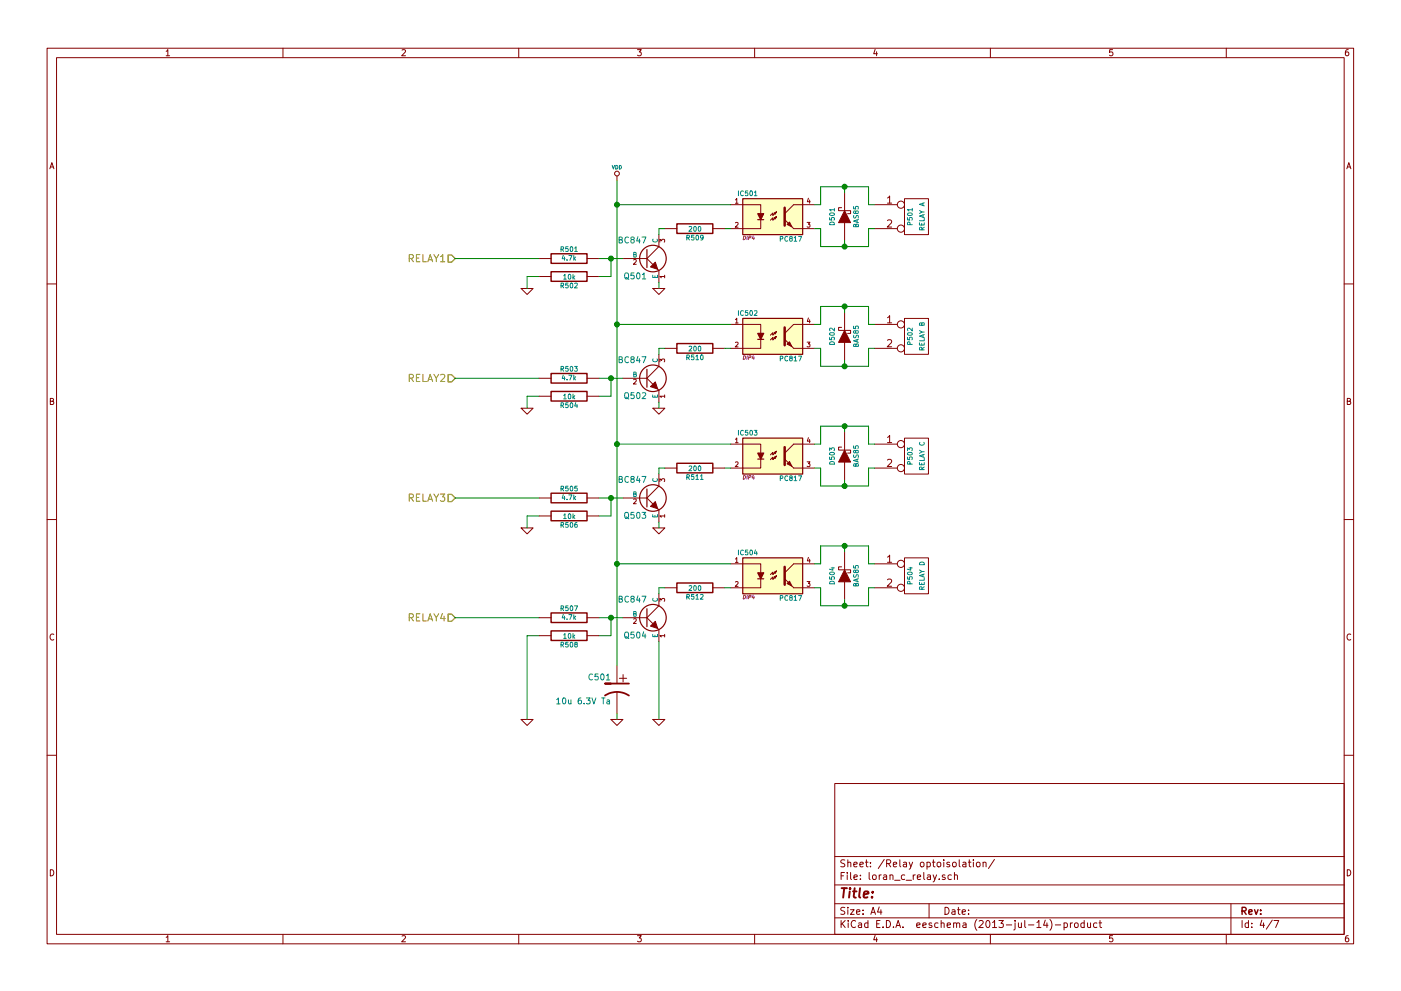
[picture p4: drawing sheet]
EESchema Schematic File Version 2
LIBS:74xx_seppower
LIBS:power
LIBS:device
LIBS:transistors
LIBS:conn
LIBS:linear
LIBS:regul
LIBS:cmos4000
LIBS:adc-dac
LIBS:memory
LIBS:xilinx
LIBS:special
LIBS:microcontrollers
LIBS:dsp
LIBS:microchip
LIBS:analog_switches
LIBS:motorola
LIBS:texas
LIBS:intel
LIBS:audio
LIBS:interface
LIBS:digital-audio
LIBS:philips
LIBS:display
LIBS:cypress
LIBS:siliconi
LIBS:opto
LIBS:atmel
LIBS:contrib
LIBS:valves
LIBS:stm32
LIBS:lan8720
LIBS:hole
LIBS:ts8121
LIBS:74xgxx
LIBS:ac-dc
LIBS:brooktre
LIBS:cmos_ieee
LIBS:dc-dc
LIBS:elec-unifil
LIBS:ftdi
LIBS:gennum
LIBS:graphic
LIBS:hc11
LIBS:logo
LIBS:microchip1
LIBS:microchip_pic10mcu
LIBS:microchip_pic12mcu
LIBS:microchip_pic16mcu
LIBS:msp430
LIBS:nxp_armmcu
LIBS:powerint
LIBS:pspice
LIBS:references
LIBS:relays
LIBS:rfcom
LIBS:sensors
LIBS:stm8
LIBS:supertex
LIBS:transf
LIBS:video
LIBS:loran_c_proc_board-cache
EELAYER 24 0
EELAYER END
$Descr A4 11693 8268
encoding utf-8
Sheet 4 7
Title ""
Date ""
Rev ""
Comp ""
Comment1 ""
Comment2 ""
Comment3 ""
Comment4 ""
$EndDescr
$Comp
L R R501
U 1 1
P 4750 2150
F 0 "R501" V 4830 2150 40  0000 C CNN
F 1 "4.7k" V 4757 2151 40  0000 C CNN
F 2 "" V 4680 2150 30  0000 C CNN
F 3 "" H 4750 2150 30  0000 C CNN
	1    4750 2150
	0    -1   -1   0   
$EndComp
$Comp
L R R502
U 1 1
P 4750 2300
F 0 "R502" V 4830 2300 40  0000 C CNN
F 1 "10k" V 4757 2301 40  0000 C CNN
F 2 "" V 4680 2300 30  0000 C CNN
F 3 "" H 4750 2300 30  0000 C CNN
	1    4750 2300
	0    1    1    0   
$EndComp
$Comp
L NPN Q501
U 1 1
P 5400 2150
F 0 "Q501" H 5400 2000 50  0000 R CNN
F 1 "BC847" H 5400 2300 50  0000 R CNN
F 2 "" H 5400 2150 60  0000 C CNN
F 3 "" H 5400 2150 60  0000 C CNN
	1    5400 2150
	1    0    0    -1  
$EndComp
$Comp
L GND #PWR071
U 1 1
P 5500 2400
F 0 "#PWR071" H 5500 2400 30  0001 C CNN
F 1 "GND" H 5500 2330 30  0001 C CNN
F 2 "" H 5500 2400 60  0000 C CNN
F 3 "" H 5500 2400 60  0000 C CNN
	1    5500 2400
	1    0    0    -1  
$EndComp
$Comp
L GND #PWR072
U 1 1
P 4400 2400
F 0 "#PWR072" H 4400 2400 30  0001 C CNN
F 1 "GND" H 4400 2330 30  0001 C CNN
F 2 "" H 4400 2400 60  0000 C CNN
F 3 "" H 4400 2400 60  0000 C CNN
	1    4400 2400
	1    0    0    -1  
$EndComp
$Comp
L PC817 IC501
U 1 1
P 6450 1800
F 0 "IC501" H 6240 1990 40  0000 C CNN
F 1 "PC817" H 6600 1610 40  0000 C CNN
F 2 "DIP4" H 6250 1620 30  0000 C CIN
F 3 "" H 6450 1800 60  0000 C CNN
	1    6450 1800
	1    0    0    -1  
$EndComp
$Comp
L R R509
U 1 1
P 5800 1900
F 0 "R509" V 5880 1900 40  0000 C CNN
F 1 "200" V 5807 1901 40  0000 C CNN
F 2 "" V 5730 1900 30  0000 C CNN
F 3 "" H 5800 1900 30  0000 C CNN
	1    5800 1900
	0    1    1    0   
$EndComp
$Comp
L VDD #PWR073
U 1 1
P 5150 1500
F 0 "#PWR073" H 5150 1600 30  0001 C CNN
F 1 "VDD" H 5150 1610 30  0000 C CNN
F 2 "" H 5150 1500 60  0000 C CNN
F 3 "" H 5150 1500 60  0000 C CNN
	1    5150 1500
	1    0    0    -1  
$EndComp
$Comp
L DIODESCH D501
U 1 1
P 7050 1800
F 0 "D501" H 7050 1900 40  0000 C CNN
F 1 "BAS85" H 7050 1700 40  0000 C CNN
F 2 "" H 7050 1800 60  0000 C CNN
F 3 "" H 7050 1800 60  0000 C CNN
	1    7050 1800
	0    -1   -1   0   
$EndComp
$Comp
L CONN_2 P501
U 1 1
P 7650 1800
F 0 "P501" V 7600 1800 40  0000 C CNN
F 1 "RELAY A" V 7700 1800 40  0000 C CNN
F 2 "" H 7650 1800 60  0000 C CNN
F 3 "" H 7650 1800 60  0000 C CNN
	1    7650 1800
	1    0    0    -1  
$EndComp
$Comp
L R R503
U 1 1
P 4750 3150
F 0 "R503" V 4830 3150 40  0000 C CNN
F 1 "4.7k" V 4757 3151 40  0000 C CNN
F 2 "" V 4680 3150 30  0000 C CNN
F 3 "" H 4750 3150 30  0000 C CNN
	1    4750 3150
	0    -1   -1   0   
$EndComp
$Comp
L R R504
U 1 1
P 4750 3300
F 0 "R504" V 4830 3300 40  0000 C CNN
F 1 "10k" V 4757 3301 40  0000 C CNN
F 2 "" V 4680 3300 30  0000 C CNN
F 3 "" H 4750 3300 30  0000 C CNN
	1    4750 3300
	0    1    1    0   
$EndComp
$Comp
L NPN Q502
U 1 1
P 5400 3150
F 0 "Q502" H 5400 3000 50  0000 R CNN
F 1 "BC847" H 5400 3300 50  0000 R CNN
F 2 "" H 5400 3150 60  0000 C CNN
F 3 "" H 5400 3150 60  0000 C CNN
	1    5400 3150
	1    0    0    -1  
$EndComp
$Comp
L GND #PWR074
U 1 1
P 5500 3400
F 0 "#PWR074" H 5500 3400 30  0001 C CNN
F 1 "GND" H 5500 3330 30  0001 C CNN
F 2 "" H 5500 3400 60  0000 C CNN
F 3 "" H 5500 3400 60  0000 C CNN
	1    5500 3400
	1    0    0    -1  
$EndComp
$Comp
L GND #PWR075
U 1 1
P 4400 3400
F 0 "#PWR075" H 4400 3400 30  0001 C CNN
F 1 "GND" H 4400 3330 30  0001 C CNN
F 2 "" H 4400 3400 60  0000 C CNN
F 3 "" H 4400 3400 60  0000 C CNN
	1    4400 3400
	1    0    0    -1  
$EndComp
$Comp
L PC817 IC502
U 1 1
P 6450 2800
F 0 "IC502" H 6240 2990 40  0000 C CNN
F 1 "PC817" H 6600 2610 40  0000 C CNN
F 2 "DIP4" H 6250 2620 30  0000 C CIN
F 3 "" H 6450 2800 60  0000 C CNN
	1    6450 2800
	1    0    0    -1  
$EndComp
$Comp
L R R510
U 1 1
P 5800 2900
F 0 "R510" V 5880 2900 40  0000 C CNN
F 1 "200" V 5807 2901 40  0000 C CNN
F 2 "" V 5730 2900 30  0000 C CNN
F 3 "" H 5800 2900 30  0000 C CNN
	1    5800 2900
	0    1    1    0   
$EndComp
$Comp
L DIODESCH D502
U 1 1
P 7050 2800
F 0 "D502" H 7050 2900 40  0000 C CNN
F 1 "BAS85" H 7050 2700 40  0000 C CNN
F 2 "" H 7050 2800 60  0000 C CNN
F 3 "" H 7050 2800 60  0000 C CNN
	1    7050 2800
	0    -1   -1   0   
$EndComp
$Comp
L CONN_2 P502
U 1 1
P 7650 2800
F 0 "P502" V 7600 2800 40  0000 C CNN
F 1 "RELAY B" V 7700 2800 40  0000 C CNN
F 2 "" H 7650 2800 60  0000 C CNN
F 3 "" H 7650 2800 60  0000 C CNN
	1    7650 2800
	1    0    0    -1  
$EndComp
$Comp
L R R505
U 1 1
P 4750 4150
F 0 "R505" V 4830 4150 40  0000 C CNN
F 1 "4.7k" V 4757 4151 40  0000 C CNN
F 2 "" V 4680 4150 30  0000 C CNN
F 3 "" H 4750 4150 30  0000 C CNN
	1    4750 4150
	0    -1   -1   0   
$EndComp
$Comp
L R R506
U 1 1
P 4750 4300
F 0 "R506" V 4830 4300 40  0000 C CNN
F 1 "10k" V 4757 4301 40  0000 C CNN
F 2 "" V 4680 4300 30  0000 C CNN
F 3 "" H 4750 4300 30  0000 C CNN
	1    4750 4300
	0    1    1    0   
$EndComp
$Comp
L NPN Q503
U 1 1
P 5400 4150
F 0 "Q503" H 5400 4000 50  0000 R CNN
F 1 "BC847" H 5400 4300 50  0000 R CNN
F 2 "" H 5400 4150 60  0000 C CNN
F 3 "" H 5400 4150 60  0000 C CNN
	1    5400 4150
	1    0    0    -1  
$EndComp
$Comp
L GND #PWR076
U 1 1
P 5500 4400
F 0 "#PWR076" H 5500 4400 30  0001 C CNN
F 1 "GND" H 5500 4330 30  0001 C CNN
F 2 "" H 5500 4400 60  0000 C CNN
F 3 "" H 5500 4400 60  0000 C CNN
	1    5500 4400
	1    0    0    -1  
$EndComp
$Comp
L GND #PWR077
U 1 1
P 4400 4400
F 0 "#PWR077" H 4400 4400 30  0001 C CNN
F 1 "GND" H 4400 4330 30  0001 C CNN
F 2 "" H 4400 4400 60  0000 C CNN
F 3 "" H 4400 4400 60  0000 C CNN
	1    4400 4400
	1    0    0    -1  
$EndComp
$Comp
L PC817 IC503
U 1 1
P 6450 3800
F 0 "IC503" H 6240 3990 40  0000 C CNN
F 1 "PC817" H 6600 3610 40  0000 C CNN
F 2 "DIP4" H 6250 3620 30  0000 C CIN
F 3 "" H 6450 3800 60  0000 C CNN
	1    6450 3800
	1    0    0    -1  
$EndComp
$Comp
L R R511
U 1 1
P 5800 3900
F 0 "R511" V 5880 3900 40  0000 C CNN
F 1 "200" V 5807 3901 40  0000 C CNN
F 2 "" V 5730 3900 30  0000 C CNN
F 3 "" H 5800 3900 30  0000 C CNN
	1    5800 3900
	0    1    1    0   
$EndComp
$Comp
L DIODESCH D503
U 1 1
P 7050 3800
F 0 "D503" H 7050 3900 40  0000 C CNN
F 1 "BAS85" H 7050 3700 40  0000 C CNN
F 2 "" H 7050 3800 60  0000 C CNN
F 3 "" H 7050 3800 60  0000 C CNN
	1    7050 3800
	0    -1   -1   0   
$EndComp
$Comp
L CONN_2 P503
U 1 1
P 7650 3800
F 0 "P503" V 7600 3800 40  0000 C CNN
F 1 "RELAY C" V 7700 3800 40  0000 C CNN
F 2 "" H 7650 3800 60  0000 C CNN
F 3 "" H 7650 3800 60  0000 C CNN
	1    7650 3800
	1    0    0    -1  
$EndComp
$Comp
L R R507
U 1 1
P 4750 5150
F 0 "R507" V 4830 5150 40  0000 C CNN
F 1 "4.7k" V 4757 5151 40  0000 C CNN
F 2 "" V 4680 5150 30  0000 C CNN
F 3 "" H 4750 5150 30  0000 C CNN
	1    4750 5150
	0    -1   -1   0   
$EndComp
$Comp
L R R508
U 1 1
P 4750 5300
F 0 "R508" V 4830 5300 40  0000 C CNN
F 1 "10k" V 4757 5301 40  0000 C CNN
F 2 "" V 4680 5300 30  0000 C CNN
F 3 "" H 4750 5300 30  0000 C CNN
	1    4750 5300
	0    1    1    0   
$EndComp
$Comp
L NPN Q504
U 1 1
P 5400 5150
F 0 "Q504" H 5400 5000 50  0000 R CNN
F 1 "BC847" H 5400 5300 50  0000 R CNN
F 2 "" H 5400 5150 60  0000 C CNN
F 3 "" H 5400 5150 60  0000 C CNN
	1    5400 5150
	1    0    0    -1  
$EndComp
$Comp
L GND #PWR078
U 1 1
P 5500 6000
F 0 "#PWR078" H 5500 6000 30  0001 C CNN
F 1 "GND" H 5500 5930 30  0001 C CNN
F 2 "" H 5500 6000 60  0000 C CNN
F 3 "" H 5500 6000 60  0000 C CNN
	1    5500 6000
	1    0    0    -1  
$EndComp
$Comp
L GND #PWR079
U 1 1
P 4400 6000
F 0 "#PWR079" H 4400 6000 30  0001 C CNN
F 1 "GND" H 4400 5930 30  0001 C CNN
F 2 "" H 4400 6000 60  0000 C CNN
F 3 "" H 4400 6000 60  0000 C CNN
	1    4400 6000
	1    0    0    -1  
$EndComp
$Comp
L PC817 IC504
U 1 1
P 6450 4800
F 0 "IC504" H 6240 4990 40  0000 C CNN
F 1 "PC817" H 6600 4610 40  0000 C CNN
F 2 "DIP4" H 6250 4620 30  0000 C CIN
F 3 "" H 6450 4800 60  0000 C CNN
	1    6450 4800
	1    0    0    -1  
$EndComp
$Comp
L R R512
U 1 1
P 5800 4900
F 0 "R512" V 5880 4900 40  0000 C CNN
F 1 "200" V 5807 4901 40  0000 C CNN
F 2 "" V 5730 4900 30  0000 C CNN
F 3 "" H 5800 4900 30  0000 C CNN
	1    5800 4900
	0    1    1    0   
$EndComp
$Comp
L DIODESCH D504
U 1 1
P 7050 4800
F 0 "D504" H 7050 4900 40  0000 C CNN
F 1 "BAS85" H 7050 4700 40  0000 C CNN
F 2 "" H 7050 4800 60  0000 C CNN
F 3 "" H 7050 4800 60  0000 C CNN
	1    7050 4800
	0    -1   -1   0   
$EndComp
$Comp
L CONN_2 P504
U 1 1
P 7650 4800
F 0 "P504" V 7600 4800 40  0000 C CNN
F 1 "RELAY D" V 7700 4800 40  0000 C CNN
F 2 "" H 7650 4800 60  0000 C CNN
F 3 "" H 7650 4800 60  0000 C CNN
	1    7650 4800
	1    0    0    -1  
$EndComp
$Comp
L CP1 C501
U 1 1
P 5150 5750
F 0 "C501" H 5200 5850 50  0000 L CNN
F 1 "10u 6.3V Ta" H 5200 5650 50  0000 L CNN
F 2 "" H 5150 5750 60  0000 C CNN
F 3 "" H 5150 5750 60  0000 C CNN
	1    5150 5750
	-1   0    0    -1  
$EndComp
$Comp
L GND #PWR080
U 1 1
P 5150 6000
F 0 "#PWR080" H 5150 6000 30  0001 C CNN
F 1 "GND" H 5150 5930 30  0001 C CNN
F 2 "" H 5150 6000 60  0000 C CNN
F 3 "" H 5150 6000 60  0000 C CNN
	1    5150 6000
	1    0    0    -1  
$EndComp
Text HLabel 3800 2150 0    60   Input ~ 0
RELAY1
Text HLabel 3800 3150 0    60   Input ~ 0
RELAY2
Text HLabel 3800 4150 0    60   Input ~ 0
RELAY3
Text HLabel 3800 5150 0    60   Input ~ 0
RELAY4
Wire Wire Line
	5500 2350 5500 2400
Wire Wire Line
	5000 2150 5200 2150
Wire Wire Line
	5100 2150 5100 2300
Connection ~ 5100 2150
Wire Wire Line
	5550 1900 5500 1900
Wire Wire Line
	5500 1900 5500 1950
Wire Wire Line
	6050 1900 6100 1900
Wire Wire Line
	5150 1700 6100 1700
Wire Wire Line
	5150 1500 5150 5550
Wire Wire Line
	3800 2150 4500 2150
Wire Wire Line
	6800 1700 6850 1700
Wire Wire Line
	6850 1700 6850 1550
Wire Wire Line
	6850 1550 7250 1550
Wire Wire Line
	7050 1550 7050 1600
Wire Wire Line
	6800 1900 6850 1900
Wire Wire Line
	6850 1900 6850 2050
Wire Wire Line
	6850 2050 7250 2050
Wire Wire Line
	7050 2050 7050 2000
Wire Wire Line
	5100 2300 5000 2300
Wire Wire Line
	4500 2300 4400 2300
Wire Wire Line
	4400 2300 4400 2400
Wire Wire Line
	7250 1550 7250 1700
Wire Wire Line
	7250 1700 7300 1700
Connection ~ 7050 1550
Wire Wire Line
	7300 1900 7250 1900
Wire Wire Line
	7250 1900 7250 2050
Connection ~ 7050 2050
Connection ~ 5150 1700
Wire Wire Line
	5500 3350 5500 3400
Wire Wire Line
	5000 3150 5200 3150
Wire Wire Line
	5100 3150 5100 3300
Connection ~ 5100 3150
Wire Wire Line
	5550 2900 5500 2900
Wire Wire Line
	5500 2900 5500 2950
Wire Wire Line
	6050 2900 6100 2900
Wire Wire Line
	5150 2700 6100 2700
Wire Wire Line
	3800 3150 4500 3150
Wire Wire Line
	6800 2700 6850 2700
Wire Wire Line
	6850 2700 6850 2550
Wire Wire Line
	6850 2550 7250 2550
Wire Wire Line
	7050 2550 7050 2600
Wire Wire Line
	6800 2900 6850 2900
Wire Wire Line
	6850 2900 6850 3050
Wire Wire Line
	6850 3050 7250 3050
Wire Wire Line
	7050 3050 7050 3000
Wire Wire Line
	5100 3300 5000 3300
Wire Wire Line
	4500 3300 4400 3300
Wire Wire Line
	4400 3300 4400 3400
Wire Wire Line
	7250 2550 7250 2700
Wire Wire Line
	7250 2700 7300 2700
Connection ~ 7050 2550
Wire Wire Line
	7300 2900 7250 2900
Wire Wire Line
	7250 2900 7250 3050
Connection ~ 7050 3050
Connection ~ 5150 2700
Wire Wire Line
	5500 4350 5500 4400
Wire Wire Line
	5000 4150 5200 4150
Wire Wire Line
	5100 4150 5100 4300
Connection ~ 5100 4150
Wire Wire Line
	5550 3900 5500 3900
Wire Wire Line
	5500 3900 5500 3950
Wire Wire Line
	6050 3900 6100 3900
Wire Wire Line
	5150 3700 6100 3700
Wire Wire Line
	3800 4150 4500 4150
Wire Wire Line
	6800 3700 6850 3700
Wire Wire Line
	6850 3700 6850 3550
Wire Wire Line
	6850 3550 7250 3550
Wire Wire Line
	7050 3550 7050 3600
Wire Wire Line
	6800 3900 6850 3900
Wire Wire Line
	6850 3900 6850 4050
Wire Wire Line
	6850 4050 7250 4050
Wire Wire Line
	7050 4050 7050 4000
Wire Wire Line
	5100 4300 5000 4300
Wire Wire Line
	4500 4300 4400 4300
Wire Wire Line
	4400 4300 4400 4400
Wire Wire Line
	7250 3550 7250 3700
Wire Wire Line
	7250 3700 7300 3700
Connection ~ 7050 3550
Wire Wire Line
	7300 3900 7250 3900
Wire Wire Line
	7250 3900 7250 4050
Connection ~ 7050 4050
Connection ~ 5150 3700
Wire Wire Line
	5500 5350 5500 6000
Wire Wire Line
	5000 5150 5200 5150
Wire Wire Line
	5100 5150 5100 5300
Connection ~ 5100 5150
Wire Wire Line
	5550 4900 5500 4900
Wire Wire Line
	5500 4900 5500 4950
Wire Wire Line
	6050 4900 6100 4900
Wire Wire Line
	5150 4700 6100 4700
Wire Wire Line
	3800 5150 4500 5150
Wire Wire Line
	6800 4700 6850 4700
Wire Wire Line
	6850 4700 6850 4550
Wire Wire Line
	6850 4550 7250 4550
Wire Wire Line
	7050 4550 7050 4600
Wire Wire Line
	6800 4900 6850 4900
Wire Wire Line
	6850 4900 6850 5050
Wire Wire Line
	6850 5050 7250 5050
Wire Wire Line
	7050 5050 7050 5000
Wire Wire Line
	5100 5300 5000 5300
Wire Wire Line
	4500 5300 4400 5300
Wire Wire Line
	4400 5300 4400 6000
Wire Wire Line
	7250 4550 7250 4700
Wire Wire Line
	7250 4700 7300 4700
Connection ~ 7050 4550
Wire Wire Line
	7300 4900 7250 4900
Wire Wire Line
	7250 4900 7250 5050
Connection ~ 7050 5050
Wire Wire Line
	5150 5950 5150 6000
Connection ~ 5150 4700
$EndSCHEMATC
